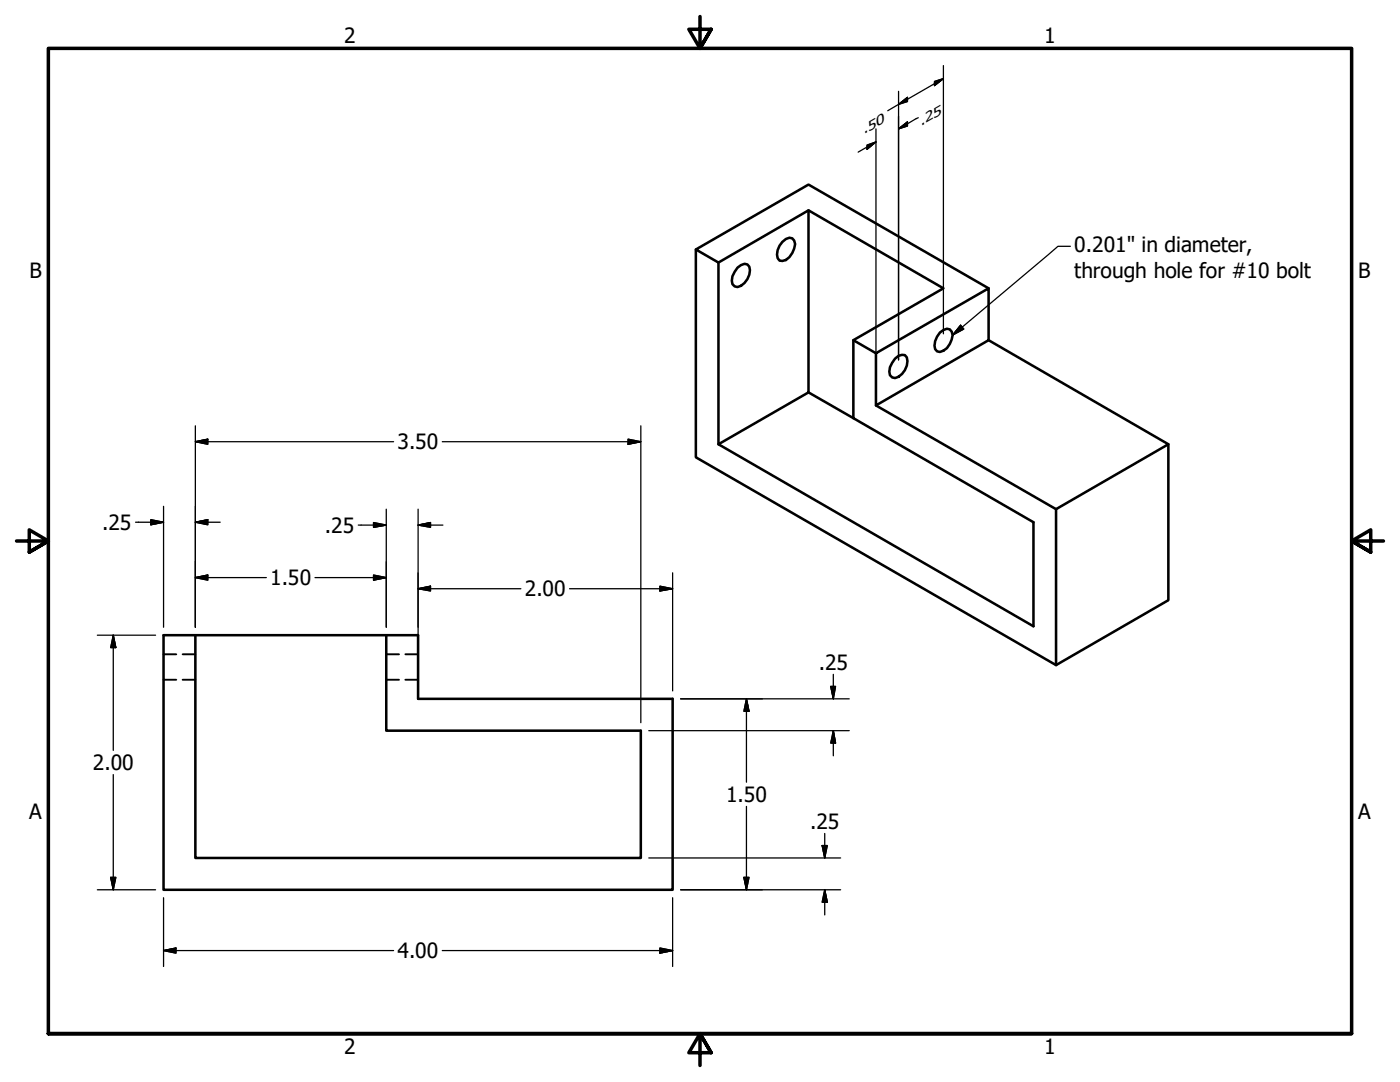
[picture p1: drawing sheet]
<svg xmlns="http://www.w3.org/2000/svg" width="279mm" height="216mm" viewBox="0 0 279 216" stroke-linecap="round" stroke-linejoin="round" font-family="sans-serif">
<!-- layer: Visible (ANSI) -->
<g fill="none" stroke="#000" stroke-width=".51">
<path d="M138.9 49.8v41.4l71.9 41.5v-31.1M147.2 53.4l.7-.5 .7-.3 .6 .2a2.28 2.28 0 0 1 0 2.9 2.25 2.25 0 0 1-2.6 1.5 2.09 2.09 0 0 1 0-3zM156.1 48.3l.7-.6 .7-.3 .6 .2 .4 .4 .2 .7a4.4 4.4 0 0 1-1.9 3.2l-.7 .2-.5-.1a2.38 2.38 0 0 1 0-3zM161.4 42v36.3l-18 10.3v-36.2M197.3 57.5l-35.9-20.7-22.5 13 4.5 2.6 18-10.4 26.9 15.5-18 10.4 4.5 2.6M161.4 78.3l8.9 5.1M170.3 67.9v15.5l35.9 20.8v20.8l-62.8-36.4M174.8 70.5l22.5-13v10.4l-22.5 13zM178.6 71.6l.7-.6 .7-.2 .6 .1a2.38 2.38 0 0 1 0 3 2.25 2.25 0 0 1-2.5 1.4 2.09 2.09 0 0 1 0-2.9zM187.6 66.4l.7-.6 .7-.2 .5 .1 .4 .5 .2 .7a3.8 3.8 0 0 1-2.5 3.3l-.6-.1a2.28 2.28 0 0 1 0-2.9zM197.3 67.9l35.9 20.7-22.4 13-36-20.7M233.2 88.6v31.2l-22.4 12.9"/>
<path d="M32.6 126.7h50.8v12.7h50.8v38.1h-101.6zM39 126.7v44.5h88.9v-25.4h-50.8v-19.1"/>
</g>
<!-- layer: Hidden (ANSI) -->
<path d="M32.6 130.6h2.6M32.6 135.6h2.6M36.4 130.6h2.6M36.4 135.6h2.6M77.1 130.6h2.5M77.1 135.6h2.5M80.9 130.6h2.5M80.9 135.6h2.5" fill="none" stroke="#000" stroke-width=".38"/>
<!-- layer: Border (ANSI) -->
<path d="M139.7 3.3v6.4l-2.2-3.9h4.4l-2.2 3.9 2.2-3.9M3.3 107.9h6.4l-3.9-2.2v4.5l3.9-2.3-3.9 2.3M276.1 107.9h-6.4l3.9-2.2v4.5l-3.9-2.3 3.9 2.3M9.7 206.2v-196.5h260v196.5h-260h260M141.9 210.1l-2.2-3.9 2.2 3.9h-4.4l2.2-3.9v6.4" fill="none" stroke="#000" stroke-width=".7"/>
<!-- layer: Dimension (ANSI) -->
<g fill="none" stroke="#000" stroke-width=".25">
<path d="M179.3 18.2v53.6M186.5 16.3l1.8-.6-1.8 1.4zM188.3 15.7l-11.1 6.4M188.3 13.1v53.5M173 29l1.8-.7-1.8 1.5zM174.8 28.3l-3.5 2.1M174.8 25.7v48.7M179.3 25.7l1.8-1.4v.8zM179.3 20.8l1.8-1.4v.9zM183.3 23.5l-4 2.2M39 88.1l2.5-.5v1zM39 85v40.2"/>
<path d="M39 88.1h39.5M88.3 88.1h39.6M125.3 87.6l2.6 .5-2.6 .5zM127.9 85v59.2M27.1 104.2h5.5M30.1 103.7l2.5 .5-2.5 .5zM32.6 101v24.2M39 115.3l2.5-.6v1.1zM39 104.2l2.5-.5v1zM39 115.3h14.1M39 104.2h4.9M62.9 115.3h14.2"/>
<path d="M71.5 104.8h5.6M74.5 114.7l2.6 .6-2.6 .5zM74.5 104.3l2.6 .5-2.6 .4zM77.1 101.6v23.6M83.4 117.5l2.5-.5v.9zM83.4 104.8l2.5-.5v.9zM83.4 117.5h20.5M83.4 101.6v36.3M83.4 104.8h5M113.7 117.5h20.5M131.7 117l2.5 .5-2.5 .4zM134.2 114.3v23.6"/>
<path d="M19.4 126.7h11.7M22.6 126.7l.5 2.5h-1zM22.6 126.7v23M135.8 139.4h33.7M149 139.4l.5 2.5h-1zM149 139.4v16.7M165.8 137h1l-.5 2.4zM166.3 134.6v4.8M22.6 154.6v22.9M129.5 145.8h40M166.3 145.8l.5 2.5h-1zM166.3 145.8v5"/>
<path d="M19.4 177.5h11.7M22.1 175.1h1l-.5 2.4zM32.6 179.1v13.7M129.5 171.2h38.3M134.2 179.1v13.7M135.8 177.5h32M148.5 175.1h1l-.5 2.4zM149 160.9v16.6M164.1 168.7h1l-.5 2.5zM164.6 177.5l.5 2.5h-1zM164.6 166.3v4.9M164.6 177.5v5.1"/>
<path d="M32.6 189.7l2.5-.5v1zM32.6 189.7h45.9M88.3 189.7h45.9M131.7 189.2l2.5 .5-2.5 .5z"/>
</g>
<g fill="#000" stroke="#000" stroke-width=".25">
<path d="M179.3 20.8l1.8-1.4zM179.3 20.8l1.8-1.4v.9zM186.5 17.1l1.8-1.4zM186.5 16.3l1.8-.6-1.8 1.4zM173 29.8l1.8-1.5zM173 29l1.8-.7-1.8 1.5zM179.3 25.7l1.8-1.4zM179.3 25.7l1.8-1.4v.8zM39 88.1l2.5-.5zM39 88.1l2.5-.5v1zM125.3 88.6l2.6-.5zM125.3 87.6l2.6 .5-2.6 .5z"/>
<path d="M30.1 104.7l2.5-.5zM30.1 103.7l2.5 .5-2.5 .5zM39 115.3l2.5-.6zM39 115.3l2.5-.6v1.1zM39 104.2l2.5-.5zM39 104.2l2.5-.5v1zM74.5 115.8l2.6-.5zM74.5 114.7l2.6 .6-2.6 .5zM74.5 105.2l2.6-.4zM74.5 104.3l2.6 .5-2.6 .4zM83.4 117.5l2.5-.5zM83.4 117.5l2.5-.5v.9z"/>
<path d="M83.4 104.8l2.5-.5zM83.4 104.8l2.5-.5v.9zM131.7 117.9l2.5-.4zM131.7 117l2.5 .5-2.5 .4zM22.6 126.7l.5 2.5zM22.6 126.7l.5 2.5h-1zM165.8 137l.5 2.4zM165.8 137h1l-.5 2.4zM149 139.4l.5 2.5zM149 139.4l.5 2.5h-1zM166.3 145.8l.5 2.5zM166.3 145.8l.5 2.5h-1z"/>
<path d="M22.1 175.1l.5 2.4zM22.1 175.1h1l-.5 2.4zM148.5 175.1l.5 2.4zM148.5 175.1h1l-.5 2.4zM164.1 168.7l.5 2.5zM164.1 168.7h1l-.5 2.5zM32.6 189.7l2.5-.5zM32.6 189.7l2.5-.5v1zM131.7 190.2l2.5-.5zM131.7 189.2l2.5 .5-2.5 .5zM164.6 177.5l.5 2.5zM164.6 177.5l.5 2.5h-1z"/>
</g>
<!-- layer: Symbol (ANSI) -->
<path d="M213.6 49.1h-2.5l-21 17.8M191.7 64.9l.6 .8-2.2 1.2z" fill="none" stroke="#000" stroke-width=".25"/>
<path d="M191.7 64.9l-1.6 2zM191.7 64.9l.6 .8-2.2 1.2z" fill="#000" stroke="#000" stroke-width=".25"/>
<g font-size="4.2">
<text x="68.7" y="8.6">2</text>
<text x="208.4" y="8.6">1</text>
<text x="214.4" y="50.4">0.201&quot; in diameter,</text>
<text x="5.9" y="55.5">B</text>
<text x="214.4" y="55.4">through hole for #10 bolt</text>
<text x="271.1" y="55.5">B</text>
<text x="79.3" y="89.7">3.50</text>
<text x="20.4" y="105.7">.25</text>
<text x="64.8" y="106.3">.25</text>
<text x="53.9" y="116.8">1.50</text>
<text x="104.7" y="119">2.00</text>
<text x="163.4" y="133.7">.25</text>
<text x="18.5" y="153.7">2.00</text>
<text x="144.9" y="160">1.50</text>
<text x="5.8" y="163.4">A</text>
<text x="161.7" y="165.4">.25</text>
<text x="271" y="163.4">A</text>
<text x="79.3" y="191.2">4.00</text>
<text x="68.7" y="210.3">2</text>
<text x="208.4" y="210.3">1</text>
</g>
<g font-size="2.7">
<text x="172.5" y="26.8" transform="rotate(-30 172.5 26.8)">.50</text>
<text x="183.8" y="25.1" transform="rotate(-30 183.8 25.1)">.25</text>
</g>
</svg>
